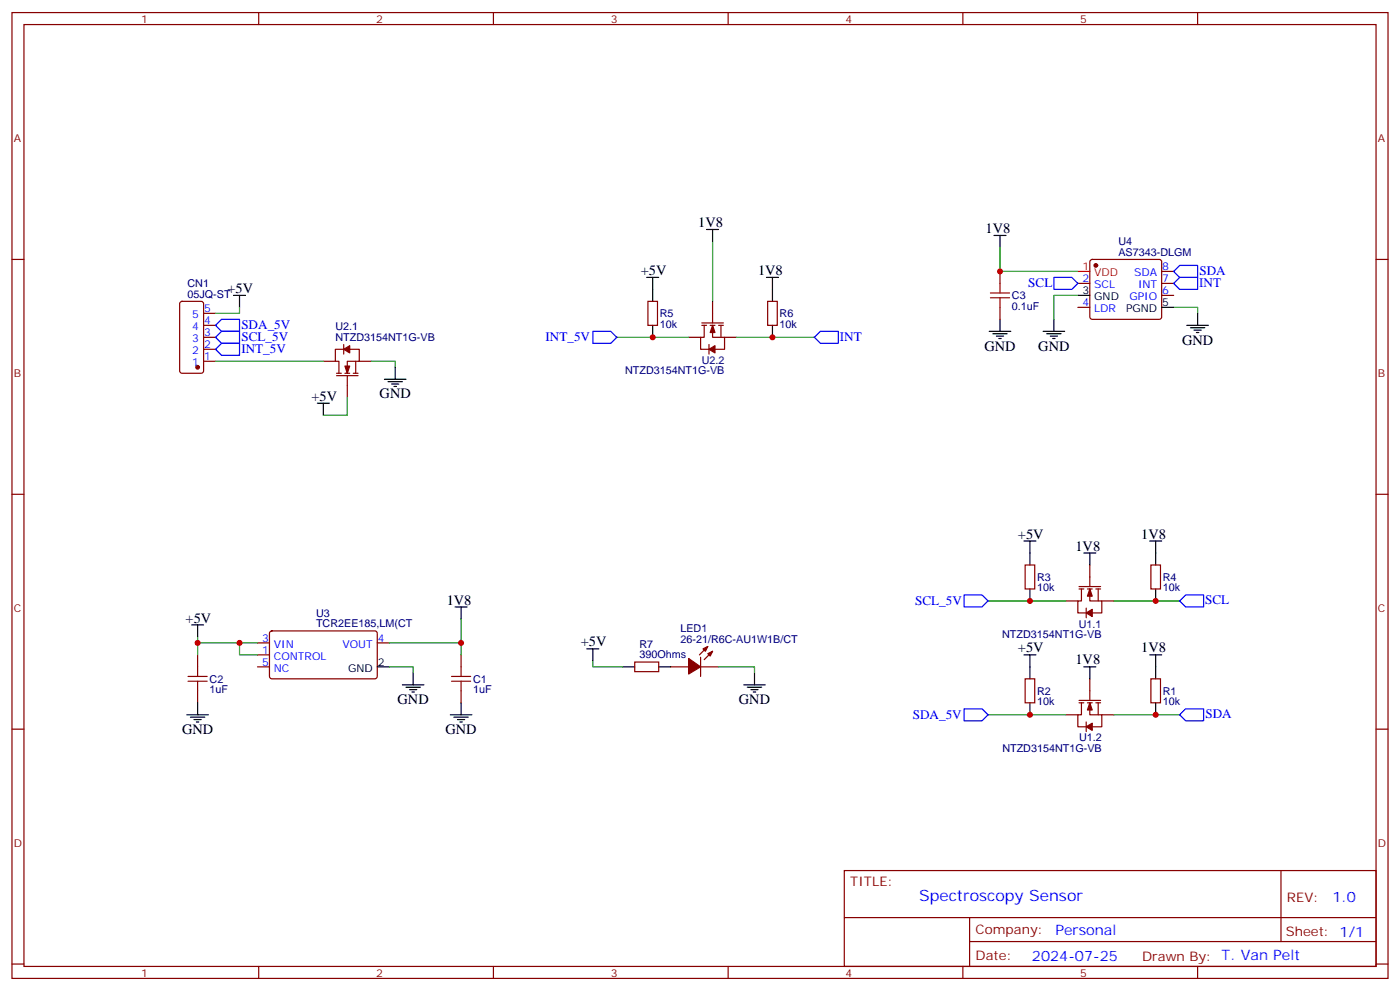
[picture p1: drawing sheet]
<svg xmlns="http://www.w3.org/2000/svg" width="412mm" height="292mm" viewBox="0 0 412 292" stroke-linecap="round" stroke-linejoin="round" font-family="sans-serif">
<g fill="none" stroke="#870000" stroke-width=".35">
<path d="M3.5 3.7h405.4v284.3h-405.4zM7.1 7.2h398.2v277.3h-398.2zM76.2 3.7v3.5M145.3 3.7v3.5M214.5 3.7v3.5M283.6 3.7v3.5M352.8 3.7v3.5M3.5 76.4h3.6M294.6 79.9v3.5M321.3 76.6l.4-.2h19.8l.5 .2 .2 .5v16.2l-.2 .5-.5 .2h-19.8l-.5-.2-.2-.5v-16.2zM342.2 79.9h3.5M405.3 76.4h3.6"/>
<path d="M53.2 88.9l.4-.2h5.7l.6 .5 .1 20-.5 .6-5.9 .1-.6-.5-.1-20zM60 95.8h3.5M60 99.3h3.5M60 92.3h3.5M190.9 88.7h2.8v7.1h-2.8zM202.8 99.3h3.6M206.7 95.1h6.4M206.7 95.8h1.4M207.4 95.8v3.5h-1v3.5h2.8M209.2 95.8h1.4M209.9 95.8v3.5h3.5v3.5h-3.5M209.9 88.7v6.4"/>
<path d="M211.7 95.8h1.4M212.4 95.8v3.5M213.4 99.3h3.6M226.1 88.7h2.9v7.1h-2.9zM294.6 90.5v3.5M317.5 83.4h3.5M317.5 90.5h3.5M342.2 83.4h3.5M342.2 87h3.5M60 106.4h3.5M60 102.8h3.5M95.2 106.4h3.6"/>
<path d="M99.1 110.6h6.4M99.1 109.9h1.4M101.2 101.4v2.8M101.6 102.8h-2.8v3.6h1v3.5M101.6 109.9h1.4M102.3 102.8h3.5v3.6h-3.5v3.5M102.3 110.6v6.3M104.1 109.9h1.4M104.8 106.4v3.5M105.8 106.4h3.6M208.8 101.4v2.8M3.5 145.5h3.6"/>
<path d="M405.3 145.5h3.6M302 166.3h2.8v7.1h-2.8zM314 176.9h3.5M317.9 172.7h6.3M317.9 173.4h1.4M318.6 173.4v3.5h-1.1v3.5h2.8M320 179v2.9M320.3 173.4h1.4M321 173.4v3.5h3.6v3.5h-3.6M321 166.3v6.4M322.8 173.4h1.4M323.5 173.4v3.5"/>
<path d="M324.6 176.9h3.5M339 166.3h2.8v7.1h-2.8zM58.2 192.8v3.5M75.8 192.8h3.6M75.8 189.3h3.6M75.8 196.3h3.6M79.6 185.9l.5-.2 30.6 .1 .4 .6v13l-.7 .4h-30.6l-.4-.7v-12.7zM111.1 189.3h3.6M135.8 192.8v3.5M187 194.9h7v2.8h-7zM197.6 196.3h5.2M206.4 196.3h5.3"/>
<path d="M206.4 193.5v5.6M208.5 190.3l-2.5 2.5M209.9 191.7l-2.5 2.5M302 199.8h2.8v7.1h-2.8zM321 199.8v6.4M339 199.8h2.8v7.1h-2.8zM3.5 214.7h3.6M58.2 203.4v3.5M135.8 203.4v3.5M314 210.4h3.5M317.9 206.2h6.3M317.9 206.9h1.4"/>
<path d="M318.6 206.9v3.5h-1.1v3.6h2.8M320 212.5v2.9M320.3 206.9h1.4M321 206.9v3.5h3.6v3.6h-3.6M322.8 206.9h1.4M323.5 206.9v3.5M324.6 210.4h3.5M405.3 214.7h3.6M248.7 256.3h156.6v28.2h-156.6zM377.3 256.3v20.9M248.7 270.1h156.5M285.6 277.2h119.6"/>
<path d="M285.6 270.1v14.2M3.5 283.8h3.6M76.2 284.5v3.5M145.3 284.5v3.5M214.5 284.5v3.5M283.6 284.5v3.5M352.8 284.5v3.5M405.3 283.8h3.6"/>
</g>
<g fill="#870000" stroke="#870000" stroke-width=".35">
<path d="M321 173.4l.7 2.1h-1.4z"/>
<path d="M320 180.4l1.7-1v2.1z"/>
<path d="M321 206.9l.7 2.1h-1.4z"/>
<path d="M320 214l1.7-1.1v2.1z"/>
<path d="M101.6 107.8h1.4l-.7 2.1z"/>
<path d="M101.2 102.8l1.8-1v2.1z"/>
<path d="M209.9 95.8l.7 2.1h-1.4z"/>
<path d="M208.8 102.8l1.8-1v2.1z"/>
<path d="M208.5 192.4l1.4-.7-.7 1.4z"/>
<path d="M207.1 191l1.4-.7-.7 1.4z"/>
<path d="M202.8 193.9l3.6 2.4-3.6 2.1z"/>
<circle cx="58.2" cy="108.1" r=".53"/>
<circle cx="322.8" cy="78.1" r=".53"/>
</g>
<g fill="none" stroke="#008700" stroke-width=".35">
<path d="M209.9 71.1v17.6M294.6 72.8v7.1h22.9M70.6 90.5v1.8h-7.1M181.7 99.3h21.1M217 99.3h22.9M317.5 87h-7.1v7M345.7 90.5h7.1v1.8M63.5 106.4h31.7M102.3 116.9v5.3h-7.1M109.4 106.4h7v1.7M291 176.9h23M328.1 176.9h19.4"/>
<path d="M58.2 187.5v1.8h17.6M58.2 189.3v3.5M70.6 189.3v3.5h5.2M114.7 196.3h7v1.8M135.8 182.2v7.1h-21.1M135.8 189.3v3.5M174.6 194.6v1.7h8.8M211.7 196.3h10.5v1.8M291 210.4h23M328.1 210.4h19.4"/>
</g>
<g fill="none" stroke="#000" stroke-width=".35">
<path d="M208.1 67.6h3.6M209.9 67.6v3.5M292.8 69.3h3.5M294.6 69.3v3.5M68.8 87h3.5M70.6 87v3.5M190.5 81.7h3.5M192.3 81.7v7M192.3 95.8v3.5M225.8 81.7h3.5M227.5 81.7v7M227.5 95.8v3.5"/>
<path d="M291.4 97.5h6.3M292.5 98.2h4.2M293.5 99h2.1M294.2 99.7h.7M294.6 94v3.5M307.3 97.5h6.3M308.3 98.2h4.3M309.4 99h2.1M310.1 99.7h.7M310.4 94v3.5M317.5 87h3.5M342.2 90.5h3.5"/>
<path d="M349.6 95.8h6.4M350.7 96.5h4.2M351.7 97.2h2.1M352.4 97.9h.7M352.8 92.3v3.5M93.5 118.7h3.5M95.2 118.7v3.5M113.2 111.7h6.4M114.3 112.4h4.2M115.4 113.1h2.1M116.1 113.8h.7M116.4 108.1v3.6"/>
<path d="M301.6 159.3h3.6M303.4 159.3v7M338.7 159.3h3.5M340.4 159.3v7M134.1 178.7h3.5M135.8 178.7v3.5M303.4 173.4v3.5M319.3 162.8h3.5M321 162.8v3.5M340.4 173.4v3.5M56.4 184h3.6M58.2 184v3.5"/>
<path d="M111.1 196.3h3.6M121.7 198.1v3.5M172.9 191h3.5M174.6 191v3.6M183.4 196.3h3.6M194 196.3h3.6M222.2 198.1v3.5M301.6 192.8h3.6M303.4 192.8v7M319.3 196.3h3.5M321 196.3v3.5M338.7 192.8h3.5"/>
<path d="M340.4 192.8v7M55 210.4h6.4M56.1 211.1h4.2M57.1 211.8h2.2M57.9 212.5h.7M58.2 206.9v3.5M118.5 201.6h6.4M119.6 202.3h4.2M120.6 203h2.2M121.4 203.7h.7M132.6 210.4h6.4M133.7 211.1h4.2"/>
<path d="M134.8 211.8h2.1M135.5 212.5h.7M135.8 206.9v3.5M219.1 201.6h6.3M220.1 202.3h4.3M221.2 203h2.1M221.9 203.7h.7M303.4 206.9v3.5M340.4 206.9v3.5"/>
</g>
<path d="M345.7 79.9l1.8-1.8h5.3v3.6h-5.3zM63.5 95.8l1.8-1.8h5.3v3.5h-5.3zM63.5 99.3l1.8-1.8h5.3v3.6h-5.3zM174.6 97.5h5.3l1.8 1.8-1.8 1.8h-5.3zM239.9 99.3l1.8-1.8h5.2v3.6h-5.2zM310.4 81.7h5.3l1.8 1.7-1.8 1.8h-5.3zM345.7 83.4l1.8-1.7h5.3v3.5h-5.3zM63.5 102.8l1.8-1.7h5.3v3.5h-5.3zM284 175.2h5.3l1.7 1.7-1.7 1.8h-5.3zM349.2 175.2h5.3v3.5h-5.3l-1.7-1.8zM284 208.7h5.3l1.7 1.7-1.7 1.8h-5.3zM347.5 210.4l1.7-1.7h5.3v3.5h-5.3z" fill="none" stroke="#00f" stroke-width=".35"/>
<path d="M291.7 87.7h5.7M291.7 86.3h5.7M294.6 83.4v2.9M294.6 87.7v2.8M55.4 199.1h5.6M58.2 196.3v2.8M133 199.1h5.6M135.8 196.3v2.8M55.4 200.6h5.6M58.2 200.6v2.8M133 200.6h5.6M135.8 200.6v2.8" fill="none" stroke="#a10000" stroke-width=".35"/>
<path d="M317.5 79.9h3.5" fill="none" stroke="#f00" stroke-width=".35"/>
<g fill="#c00">
<circle cx="70.6" cy="189.3" r=".88"/>
<circle cx="135.8" cy="189.3" r=".88"/>
<circle cx="58.2" cy="189.3" r=".88"/>
<circle cx="340.4" cy="210.4" r=".88"/>
<circle cx="303.4" cy="210.4" r=".88"/>
<circle cx="303.4" cy="176.9" r=".88"/>
<circle cx="340.4" cy="176.9" r=".88"/>
<circle cx="192.3" cy="99.3" r=".88"/>
<circle cx="227.5" cy="99.3" r=".88"/>
<circle cx="294.6" cy="79.9" r=".88"/>
</g>
<text font-size="4.6" fill="#00f" x="270.8" y="265.3">Spectroscopy Sensor</text>
<g font-size="4.2">
<text x="205.7" y="66.9">1V8</text>
<text x="290.3" y="68.6">1V8</text>
<text x="188.7" y="81">+5V</text>
<text x="223.3" y="81">1V8</text>
<text x="67" y="86.3">+5V</text>
<text x="348.2" y="101.4">GND</text>
<text x="290" y="103.2">GND</text>
<text x="305.9" y="103.2">GND</text>
<text x="91.7" y="118">+5V</text>
<text x="111.8" y="117.3">GND</text>
<text x="299.9" y="158.6">+5V</text>
<text x="336.2" y="158.6">1V8</text>
<text x="316.8" y="162.1">1V8</text>
<text x="131.6" y="178">1V8</text>
<text x="54.7" y="183.3">+5V</text>
<text x="171.1" y="190.3">+5V</text>
<text x="299.9" y="192.1">+5V</text>
<text x="316.8" y="195.6">1V8</text>
<text x="336.2" y="192.1">1V8</text>
<text x="117.1" y="207.3">GND</text>
<text x="217.7" y="207.3">GND</text>
<text x="53.6" y="216.1">GND</text>
<text x="131.2" y="216.1">GND</text>
</g>
<g font-size="4.2" fill="#00f">
<text x="392.5" y="265.6">1.0</text>
<text x="310.9" y="275.1">Personal</text>
<text x="304" y="282.9">2024-07-25</text>
</g>
<g font-size="3.9" fill="#00f">
<text x="353.3" y="80.9">SDA</text>
<text x="302.9" y="84.6">SCL</text>
<text x="353.2" y="84.4">INT</text>
<text x="71.1" y="96.8">SDA_5V</text>
<text x="71.1" y="100.3">SCL_5V</text>
<text x="160.7" y="100.5">INT_5V</text>
<text x="247.4" y="100.3">INT</text>
<text x="71.1" y="103.8">INT_5V</text>
<text x="269.5" y="178.2">SCL_5V</text>
<text x="355" y="177.9">SCL</text>
<text x="268.9" y="211.7">SDA_5V</text>
<text x="355.1" y="211.4">SDA</text>
</g>
<g font-size="3.9" fill="#800">
<text x="250.5" y="260.9">TITLE:</text>
<text x="379.1" y="265.6">REV:</text>
<text x="287.4" y="275.1">Company:</text>
<text x="378.7" y="275.7">Sheet: 1/1</text>
<text x="287.4" y="282.8">Date:</text>
<text x="336.4" y="282.8">Drawn By: T. Van Pelt</text>
</g>
<g font-size="3.2" fill="#800">
<text x="41.6" y="6.7">1</text>
<text x="110.8" y="6.7">2</text>
<text x="179.9" y="6.7">3</text>
<text x="249.1" y="6.7">4</text>
<text x="318.2" y="6.7">5</text>
<text x="4.1" y="41.8">A</text>
<text x="405.9" y="41.8">A</text>
<text x="4.1" y="110.9">B</text>
<text x="405.9" y="110.9">B</text>
<text x="4.1" y="180.1">C</text>
<text x="405.9" y="180.1">C</text>
<text x="4.1" y="249.2">D</text>
<text x="405.9" y="249.2">D</text>
<text x="41.6" y="287.5">1</text>
<text x="110.8" y="287.5">2</text>
<text x="179.9" y="287.5">3</text>
<text x="249.1" y="287.5">4</text>
<text x="318.2" y="287.5">5</text>
</g>
<g font-size="3.2" fill="#000080">
<text x="329.5" y="75.3">AS7343-DLGM</text>
<text x="329.5" y="72.2">U4</text>
<text x="55.2" y="87.7">05JQ-ST</text>
<text x="55.2" y="84.6">CN1</text>
<text x="298.1" y="88.1">C3</text>
<text x="194.4" y="93.4">R5</text>
<text x="229.7" y="93.4">R6</text>
<text x="298.1" y="91.2">0.1uF</text>
<text x="98.8" y="100.4">NTZD3154NT1G-VB</text>
<text x="98.8" y="97.3">U2.1</text>
<text x="194.4" y="96.5">10k</text>
<text x="229.7" y="96.5">10k</text>
<text x="206.7" y="107.1">U2.2</text>
<text x="184.1" y="110.2">NTZD3154NT1G-VB</text>
<text x="305.5" y="171">R3</text>
<text x="342.5" y="171">R4</text>
<text x="305.5" y="174.1">10k</text>
<text x="342.5" y="174.1">10k</text>
<text x="93.1" y="184.6">TCR2EE185,LM(CT</text>
<text x="93.1" y="181.5">U3</text>
<text x="317.8" y="184.7">U1.1</text>
<text x="188.3" y="190.7">R7</text>
<text x="200.4" y="189.3">26-21/R6C-AU1W1B/CT</text>
<text x="200.4" y="186.2">LED1</text>
<text x="295.2" y="187.9">NTZD3154NT1G-VB</text>
<text x="188.3" y="193.9">390Ohms</text>
<text x="61.7" y="201">C2</text>
<text x="139.3" y="201">C1</text>
<text x="61.7" y="204.1">1uF</text>
<text x="139.3" y="204.1">1uF</text>
<text x="305.5" y="207.6">10k</text>
<text x="305.5" y="204.5">R2</text>
<text x="342.5" y="207.6">10k</text>
<text x="342.5" y="204.5">R1</text>
<text x="295.3" y="221.4">NTZD3154NT1G-VB</text>
<text x="317.8" y="218.3">U1.2</text>
</g>
<g font-size="3.2" fill="#f00">
<text x="318.8" y="79.6">1</text>
<text x="322.3" y="81.3">VDD</text>
</g>
<g font-size="3.2" fill="#00f">
<text x="318.8" y="83.1">2</text>
<text x="334.1" y="81.3">SDA</text>
<text x="342.4" y="83.1">7</text>
<text x="342.4" y="79.6">8</text>
<text x="322.3" y="84.8">SCL</text>
<text x="332.7" y="88.4">GPIO</text>
<text x="335.2" y="84.8">INT</text>
<text x="342.4" y="86.6">6</text>
<text x="56.7" y="93.7">5</text>
<text x="60.1" y="95.4">4</text>
<text x="60.1" y="91.9">5</text>
<text x="318.8" y="90.1">4</text>
<text x="322.3" y="91.9">LDR</text>
<text x="56.7" y="100.7">3</text>
<text x="56.7" y="97.2">4</text>
<text x="60.1" y="99">3</text>
<text x="56.7" y="107.8">1</text>
<text x="56.7" y="104.2">2</text>
<text x="60.1" y="106">1</text>
<text x="60.1" y="102.5">2</text>
<text x="77.2" y="188.9">3</text>
<text x="80.7" y="190.7">VIN</text>
<text x="100.9" y="190.7">VOUT</text>
<text x="111.3" y="188.9">4</text>
<text x="77.2" y="192.4">1</text>
<text x="77.2" y="196">5</text>
<text x="80.7" y="194.2">CONTROL</text>
<text x="80.7" y="197.7">NC</text>
</g>
<g font-size="3.2">
<text x="318.8" y="86.6">3</text>
<text x="322.3" y="88.4">GND</text>
<text x="331.7" y="91.9">PGND</text>
<text x="342.4" y="90.1">5</text>
<text x="102.5" y="197.7">GND</text>
<text x="111.3" y="196">2</text>
</g>
</svg>
